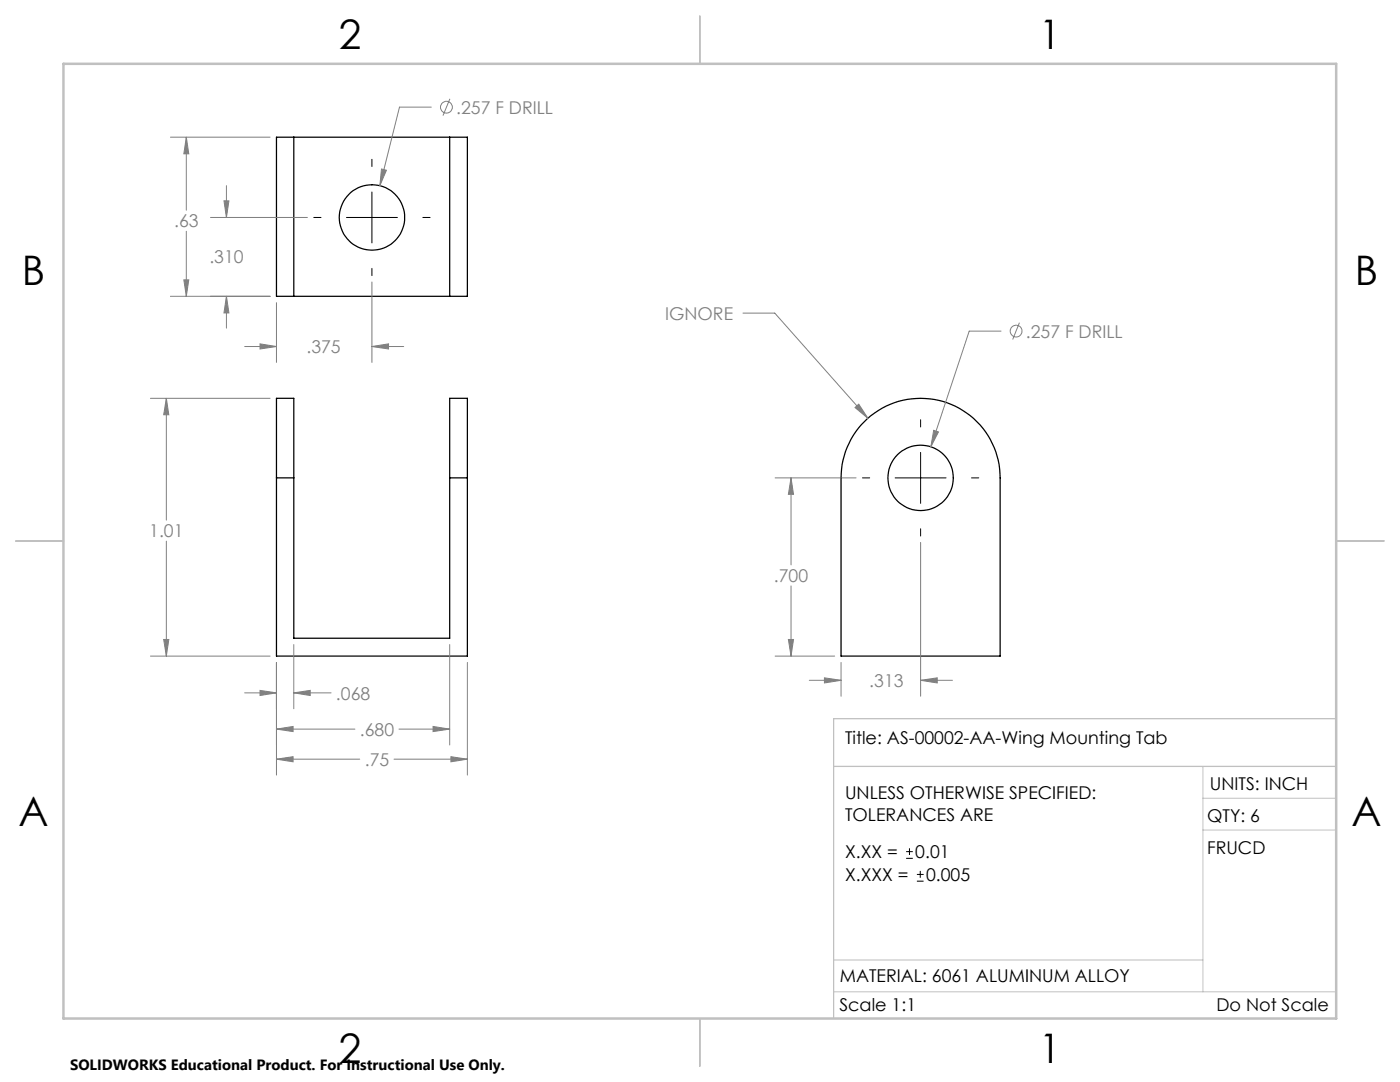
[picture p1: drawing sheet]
<svg xmlns="http://www.w3.org/2000/svg" width="279mm" height="216mm" viewBox="0 0 279 216" stroke-linecap="round" stroke-linejoin="round" font-family="sans-serif">
<g fill="none" stroke="#000" stroke-width=".25">
<path d="M55.2 27.4h38.1v31.7h-38.1zM58.6 27.4v31.7M89.7 27.4v31.7M55.2 95.4v-15.9h3.4v15.9M55.2 95.4h3.4M55.2 95.4v35.5h38.1v-35.5M58.6 95.4v32h31.1v-32M89.7 95.4v-15.9h3.6v15.9M89.7 95.4h3.6M171.9 84.8a15.9 15.9 0 0 1 17.5-4.3 15.9 15.9 0 0 1 10.2 14.9v35.5h-31.7v-35.5a15.8 15.8 0 0 1 4-10.6z"/>
<circle cx="74.2" cy="43.4" r="6.5"/>
<circle cx="183.7" cy="95.4" r="6.5"/>
</g>
<g fill="none" stroke="#808080" stroke-width=".2">
<path d="M89.8 19.7l-1.4 3.4M34 27.4h19.9M37.2 27.4l.5 3.3h-1zM37.2 27.4v14.5M45.2 37v6.4M76.1 33.7l1 .3-1.3 3zM86.1 21.4h-6.4l-3.9 15.6M34 59.1h19.9M36.7 55.8h1l-.5 3.3zM37.2 46.1v13M42 43.4h19.3M44.7 40.1h1l-.5 3.3z"/>
<path d="M45.2 59.1l.5 3.3h-1zM45.2 59.1v6.4M74.2 56.3v16M30 79.5h23.9M33.2 79.5l.5 3.3h-1zM33.2 79.5v24.3M48.8 69.1h6.4M51.9 68.6l3.3 .5-3.3 .5zM55.2 60.4v11.9M74.2 69.1l3.3-.5v1zM74.2 69.1h6.4M148.3 62.5h6.3l18.6 21"/>
<path d="M199.8 66.1h-6.4l-7.6 23M203.4 64.4l-1.3 3.3M154.7 95.4h16.2M157.9 95.4l.5 3.2h-1.1zM157.9 95.4v17.3M170.6 81.3l.8-.7 1.8 2.9zM186.3 85.9l1 .3-1.5 2.9zM33.2 108v22.9M157.9 116.9v14M183.7 108.2v30.7M30 130.9h23.9M32.7 127.6h1l-.5 3.3z"/>
<path d="M48.8 138.3h6.4M51.9 137.8l3.3 .5-3.3 .5zM55.2 132.2v22.5M58.6 138.3l3.3-.5v1zM58.6 128.6v12.8M58.6 138.3h7.5M89.7 128.6v20.1M93.3 132.2v22.5M154.7 130.9h11.9M157.3 127.6h1.1l-.5 3.3zM161.5 135.7h6.4M164.5 135.3l3.4 .4-3.4 .6z"/>
<path d="M167.9 132.2v6.7M183.7 135.7l3.3-.4v1zM183.7 135.7h6.4M55.2 151.5l3.3-.5v1zM55.2 145.5l3.3-.5v1zM55.2 151.5h16.6M55.2 145.5h15.6M78.6 151.5h14.7M79.6 145.5h10.1M86.4 145l3.3 .5-3.3 .5zM90 151l3.3 .5-3.3 .5z"/>
<circle cx="89.1" cy="21.4" r="1.17"/>
<circle cx="202.8" cy="66.1" r="1.18"/>
</g>
<g fill="none" stroke="#000" stroke-width=".2">
<path d="M74.2 31.8v1.4M74.2 38.3v10.2M62.6 43.4h1.5M69.1 43.4h10.2M74.2 53.6v1.4M84.4 43.4h1.4M172.1 95.4h1.5M178.6 95.4h10.2M183.7 83.7v1.5M183.7 90.3v10.1M193.9 95.4h1.4M183.7 105.5v1.5"/>
<path d="M180.8 171.3h1.4M180.8 169.9h1.4M181.5 169.3v1.3M183 175.8h1.3M183 174.5h1.3M183.7 173.8v1.4"/>
</g>
<path d="M240.1 152.9v45M240.1 159.3h26.6M240.1 165.6h26.6M166.4 197.9h100.3M166.4 191.6h73.7" fill="none" stroke="#c0c0c0" stroke-width=".2"/>
<path d="M139.7 3.2v9.5M3.1 107.9h9.6M266.7 107.9h9.5M166.4 152.9h100.3M266.7 143.4h-100.3v59.8M139.7 203.2v9.6" fill="none" stroke="#c0c0c0" stroke-width=".25"/>
<path d="M12.7 12.7h254v190.5h-254z" fill="none" stroke="#c0c0c0" stroke-width=".5"/>
<path d="M90 151l3.3 .5-3.3 .5zM55.2 151.5l3.3-.5v1zM51.9 137.8l3.3 .5-3.3 .5zM58.6 138.3l3.3-.5v1zM55.2 145.5l3.3-.5v1zM86.4 145l3.3 .5-3.3 .5zM33.2 79.5l.5 3.3h-1zM32.7 127.6h1l-.5 3.3zM157.9 95.4l.5 3.2h-1.1zM157.3 127.6h1.1l-.5 3.3zM183.7 135.7l3.3-.4v1zM164.5 135.3l3.4 .4-3.4 .6zM186.3 85.9l-.5 3.2 1.5-2.9zM170.6 81.3l2.6 2.2-1.8-2.9zM37.2 27.4l.5 3.3h-1zM36.7 55.8h1l-.5 3.3zM74.2 69.1l3.3-.5v1zM51.9 68.6l3.3 .5-3.3 .5zM44.7 40.1h1l-.5 3.3zM45.2 59.1l.5 3.3h-1zM76.1 33.7l-.3 3.3 1.3-3z" fill="#808080"/>
<g font-size="8.1">
<text x="67.6" y="9.7">2</text>
<text x="207.3" y="9.7">1</text>
<text x="4.4" y="57">B</text>
<text x="270.4" y="57">B</text>
<text x="3.7" y="164.9">A</text>
<text x="269.7" y="164.9">A</text>
<text x="67.6" y="212.2">2</text>
<text x="207.3" y="212.2">1</text>
</g>
<g font-size="3.5" fill="#808080">
<text x="91.1" y="22.7">.257 F DRILL</text>
<text x="34.8" y="45.4">.63</text>
<text x="41.8" y="52.4">.310</text>
<text x="132.7" y="63.8">IGNORE</text>
<text x="61.2" y="70.5">.375</text>
<text x="204.7" y="67.4">.257 F DRILL</text>
<text x="29.8" y="107.2">1.01</text>
<text x="154.5" y="116.1">.700</text>
<text x="173.5" y="137.1">.313</text>
<text x="67.1" y="139.6">.068</text>
<text x="71.8" y="146.8">.680</text>
<text x="72.8" y="152.8">.75</text>
</g>
<g font-size="3.5">
<text x="168.6" y="148.4">Title: AS-00002-AA-Wing Mounting Tab</text>
<text x="168.6" y="159.3">UNLESS OTHERWISE SPECIFIED:</text>
<text x="241.5" y="157.6">UNITS: INCH</text>
<text x="168.6" y="163.9">TOLERANCES ARE</text>
<text x="240.9" y="164.1">QTY: 6</text>
<text x="168.6" y="171.2">X.XX =</text>
<text x="182.7" y="171.2">0.01</text>
<text x="240.9" y="170.5">FRUCD</text>
<text x="168.6" y="175.8">X.XXX =</text>
<text x="184.8" y="175.8">0.005</text>
<text x="167.6" y="196">MATERIAL: 6061 ALUMINUM ALLOY</text>
<text x="167.5" y="201.8">Scale 1:1</text>
<text x="242.8" y="201.8">Do Not Scale</text>
</g>
<text font-size="3" x="14" y="213.5">SOLIDWORKS Educational Product. For Instructional Use Only.</text>
</svg>
